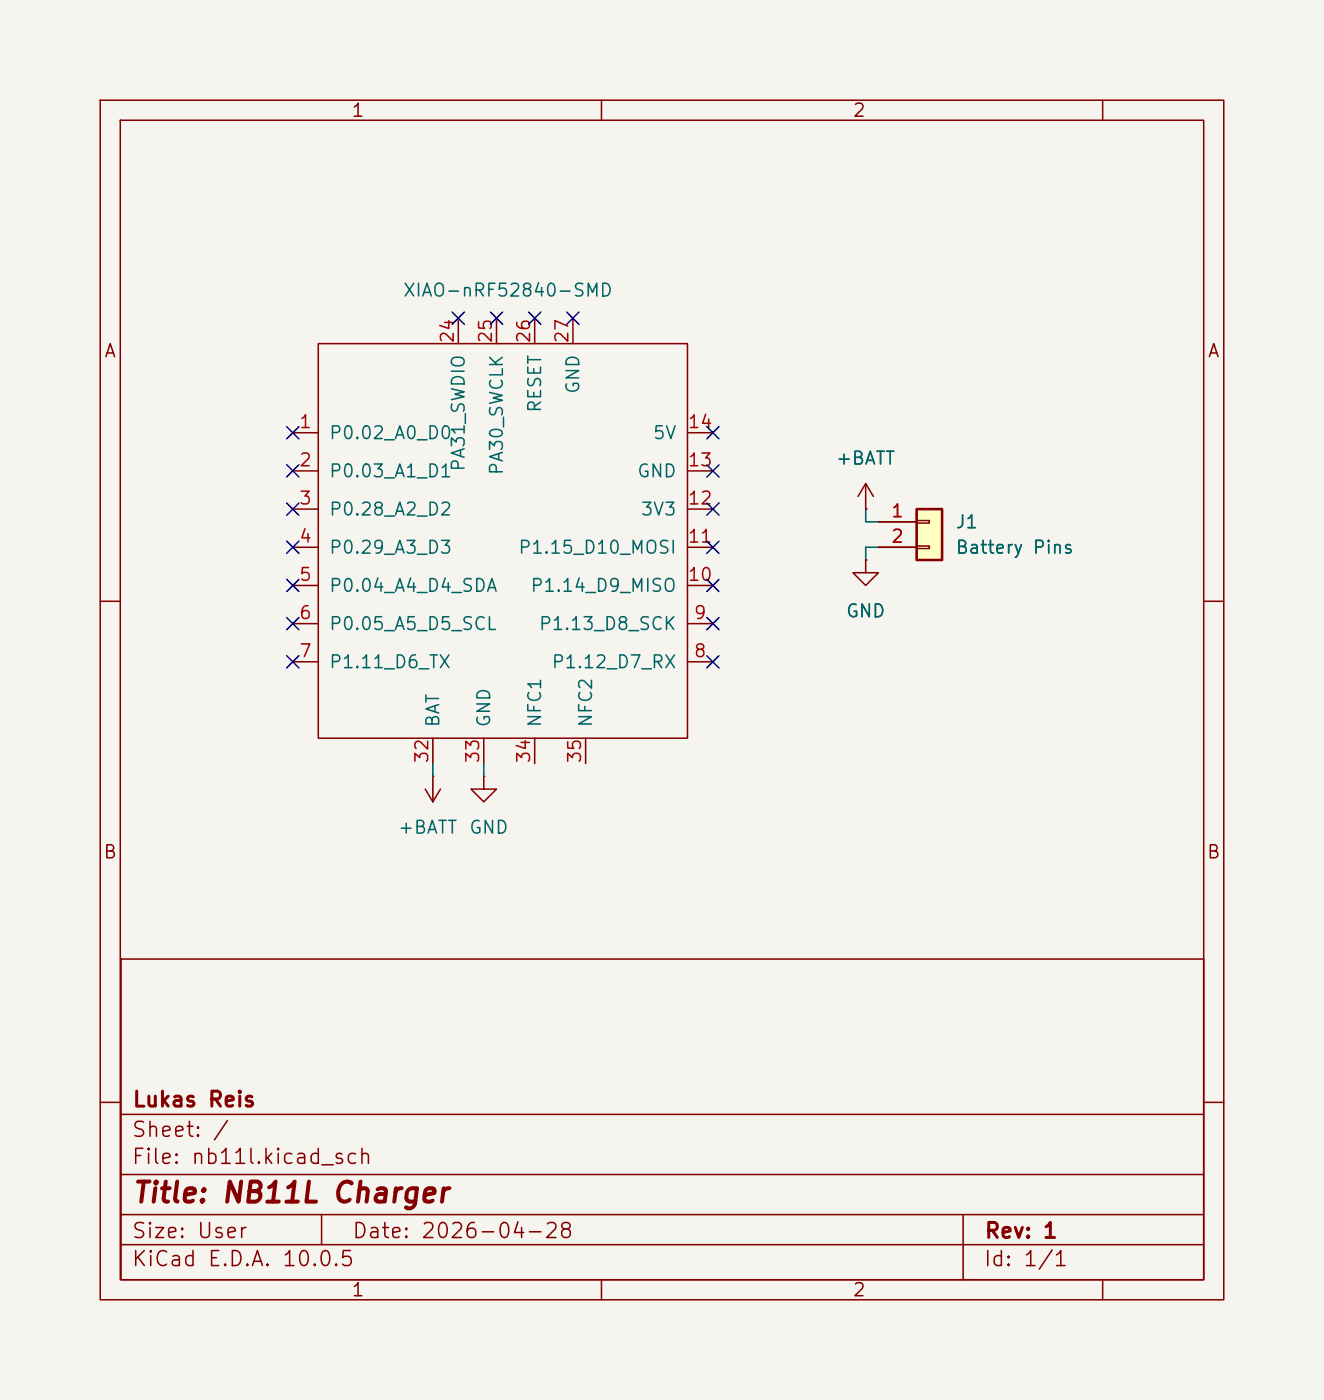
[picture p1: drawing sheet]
<svg xmlns="http://www.w3.org/2000/svg" width="132mm" height="140mm" viewBox="0 0 132 140" stroke-linecap="round" stroke-linejoin="round" font-family="sans-serif">
<path d="M0 0h132.1v139.7h-132.1z" fill="#f5f4ef" stroke="#f5f4ef" stroke-width=".1"/>
<g fill="none" stroke="#840000" stroke-width=".15">
<path d="M10 10h112.1v119.7h-112.1zM12 12h108.1v115.7h-108.1zM60 10v2M110 10v2M31.7 34.3h36.9v39.4h-36.9zM45.7 31.8v2.5M49.5 31.8v2.5M53.3 31.8v2.5M57.1 31.8v2.5M29.2 43.2h2.5M29.2 47h2.5M29.2 50.8h2.5"/>
<path d="M29.2 54.6h2.5M29.2 58.4h2.5M68.6 43.2h2.5M68.6 47h2.5M68.6 50.8h2.5M68.6 54.6h2.5M68.6 58.4h2.5M86.4 50.8h.1M86.4 55.9v1.3h1.2l-1.2 1.2-1.3-1.2h1.3M86.4 55.9h.1M86.4 48.3l-.8 1.2M86.4 48.3l.7 1.2"/>
<path d="M86.4 48.3v2.5M10 60h2M29.2 62.2h2.5M29.2 66h2.5M42.4 78.7l.8 1.3M43.2 77.5h.1M43.2 73.7v2.5M43.2 77.5v2.5M43.9 78.7l-.7 1.3M48.3 77.5v1.2h1.2l-1.2 1.3-1.3-1.3h1.3M48.3 77.5h.1M48.3 73.7v2.5"/>
<path d="M53.3 73.7v2.5M58.4 73.7v2.5M68.6 62.2h2.5M68.6 66h2.5M120.1 60h2M12.1 95.7h108v32h-108zM10 110h2M12.1 117.2h108M12.1 111.2h108M120.1 110h2M12.1 124.2h108M12.1 121.2h108"/>
<path d="M32.1 121.2v3M60 127.7v2M96.1 121.2v6.5M110 127.7v2"/>
</g>
<path d="M91.4 50.8h2.6v5.1h-2.6z" fill="#ffffc2"/>
<path d="M91.4 50.8h2.6v5.1h-2.6z" fill="none" stroke="#840000" stroke-width=".25"/>
<path d="M86.4 55.9h.1M86.4 50.8h.1M87.6 52.1h3.8M87.6 54.6h3.8M91.4 51.9h1.3v.3h-1.3zM91.4 54.5h1.3v.2h-1.3z" fill="none" stroke="#840000" stroke-width=".15"/>
<path d="M86.4 50.8v1.3h1.2M87.6 54.6h-1.2v1.3M43.2 76.2v1.3M48.3 76.2v1.3" fill="none" stroke="#009600" stroke-width=".15"/>
<g fill="none" stroke="#000084" stroke-width=".15">
<path d="M45.1 31.1l1.2 1.3M46.3 31.1l-1.2 1.3M48.9 31.1l1.2 1.3M50.1 31.1l-1.2 1.3M52.7 31.1l1.2 1.3M53.9 31.1l-1.2 1.3M56.5 31.1l1.3 1.3M57.8 31.1l-1.3 1.3M28.6 46.4l1.2 1.2M28.6 54l1.2 1.2M28.6 50.2l1.2 1.2M28.6 57.8l1.2 1.2"/>
<path d="M28.6 42.6l1.2 1.2M29.8 46.4l-1.2 1.2M29.8 54l-1.2 1.2M29.8 50.2l-1.2 1.2M29.8 57.8l-1.2 1.2M29.8 42.6l-1.2 1.2M70.5 57.8l1.2 1.2M70.5 46.4l1.2 1.2M70.5 42.6l1.2 1.2M70.5 54l1.2 1.2M70.5 50.2l1.2 1.2M71.7 57.8l-1.2 1.2"/>
<path d="M71.7 46.4l-1.2 1.2M71.7 42.6l-1.2 1.2M71.7 54l-1.2 1.2M71.7 50.2l-1.2 1.2M28.6 65.4l1.2 1.2M28.6 61.6l1.2 1.2M29.8 65.4l-1.2 1.2M29.8 61.6l-1.2 1.2M70.5 65.4l1.2 1.2M70.5 61.6l1.2 1.2M71.7 65.4l-1.2 1.2M71.7 61.6l-1.2 1.2"/>
</g>
<text font-size="2" fill="#840000" x="13.1" y="120.5">Title: NB11L Charger</text>
<g font-size="1.5" fill="#840000">
<text x="13" y="113.8">Sheet: /</text>
<text x="13.1" y="110.8">Lukas Reis</text>
<text x="13" y="116.5">File: nb11l.kicad_sch</text>
<text x="13" y="123.9">Size: User</text>
<text x="35" y="123.9">Date: 2026-04-28</text>
<text x="98.1" y="123.9">Rev: 1</text>
<text x="13" y="126.7">KiCad E.D.A. 10.0.5</text>
<text x="98" y="126.7">Id: 1/1</text>
</g>
<g font-size="1.3" fill="#840000">
<text x="35" y="12">1</text>
<text x="85" y="12">2</text>
<text x="10.3" y="36">A</text>
<text x="120.4" y="36">A</text>
<text x="10.2" y="86">B</text>
<text x="120.3" y="86">B</text>
<text x="35" y="129.7">1</text>
<text x="85" y="129.7">2</text>
</g>
<g font-size="1.3" fill="#006464">
<text x="40.1" y="29.9">XIAO-nRF52840-SMD</text>
<text x="54.3" y="41.3" transform="rotate(-90 54.3 41.3)">RESET</text>
<text x="58.1" y="39.4" transform="rotate(-90 58.1 39.4)">GND</text>
<text x="32.7" y="44.1">P0.02_A0_D0</text>
<text x="32.7" y="48">P0.03_A1_D1</text>
<text x="46.7" y="47.1" transform="rotate(-90 46.7 47.1)">PA31_SWDIO</text>
<text x="50.5" y="47.5" transform="rotate(-90 50.5 47.5)">PA30_SWCLK</text>
<text x="63.5" y="48">GND</text>
<text x="65" y="44.1">5V</text>
<text x="83.3" y="46.7">+BATT</text>
<text x="32.7" y="51.8">P0.28_A2_D2</text>
<text x="63.8" y="51.8">3V3</text>
<text x="95.2" y="53">J1</text>
<text x="32.7" y="55.6">P0.29_A3_D3</text>
<text x="32.7" y="59.4">P0.04_A4_D4_SDA</text>
<text x="51.6" y="55.6">P1.15_D10_MOSI</text>
<text x="52.8" y="59.4">P1.14_D9_MISO</text>
<text x="95.2" y="55.6">Battery Pins</text>
<text x="32.7" y="63.2">P0.05_A5_D5_SCL</text>
<text x="53.7" y="63.2">P1.13_D8_SCK</text>
<text x="84.3" y="61.9">GND</text>
<text x="32.7" y="67">P1.11_D6_TX</text>
<text x="54.9" y="67">P1.12_D7_RX</text>
<text x="44.1" y="72.7" transform="rotate(-90 44.1 72.7)">BAT</text>
<text x="49.2" y="72.7" transform="rotate(-90 49.2 72.7)">GND</text>
<text x="54.3" y="72.7" transform="rotate(-90 54.3 72.7)">NFC1</text>
<text x="59.4" y="72.7" transform="rotate(-90 59.4 72.7)">NFC2</text>
<text x="39.6" y="83.5">+BATT</text>
<text x="46.7" y="83.5">GND</text>
</g>
<g font-size="1.3" fill="#a90000">
<text x="45.6" y="34.4" transform="rotate(-90 45.6 34.4)">24</text>
<text x="49.4" y="34.4" transform="rotate(-90 49.4 34.4)">25</text>
<text x="53.2" y="34.4" transform="rotate(-90 53.2 34.4)">26</text>
<text x="57" y="34.4" transform="rotate(-90 57 34.4)">27</text>
<text x="29.7" y="43">1</text>
<text x="29.7" y="46.9">2</text>
<text x="68.5" y="46.9">13</text>
<text x="68.5" y="43">14</text>
<text x="29.7" y="50.7">3</text>
<text x="68.5" y="50.7">12</text>
<text x="88.8" y="51.9">1</text>
<text x="29.7" y="54.5">4</text>
<text x="29.7" y="58.3">5</text>
<text x="68.5" y="58.3">10</text>
<text x="68.5" y="54.5">11</text>
<text x="88.8" y="54.5">2</text>
<text x="29.7" y="62.1">6</text>
<text x="29.7" y="65.9">7</text>
<text x="69.1" y="65.9">8</text>
<text x="69.1" y="62.1">9</text>
<text x="43" y="76.3" transform="rotate(-90 43 76.3)">32</text>
<text x="48.1" y="76.3" transform="rotate(-90 48.1 76.3)">33</text>
<text x="53.2" y="76.3" transform="rotate(-90 53.2 76.3)">34</text>
<text x="58.3" y="76.3" transform="rotate(-90 58.3 76.3)">35</text>
</g>
</svg>
